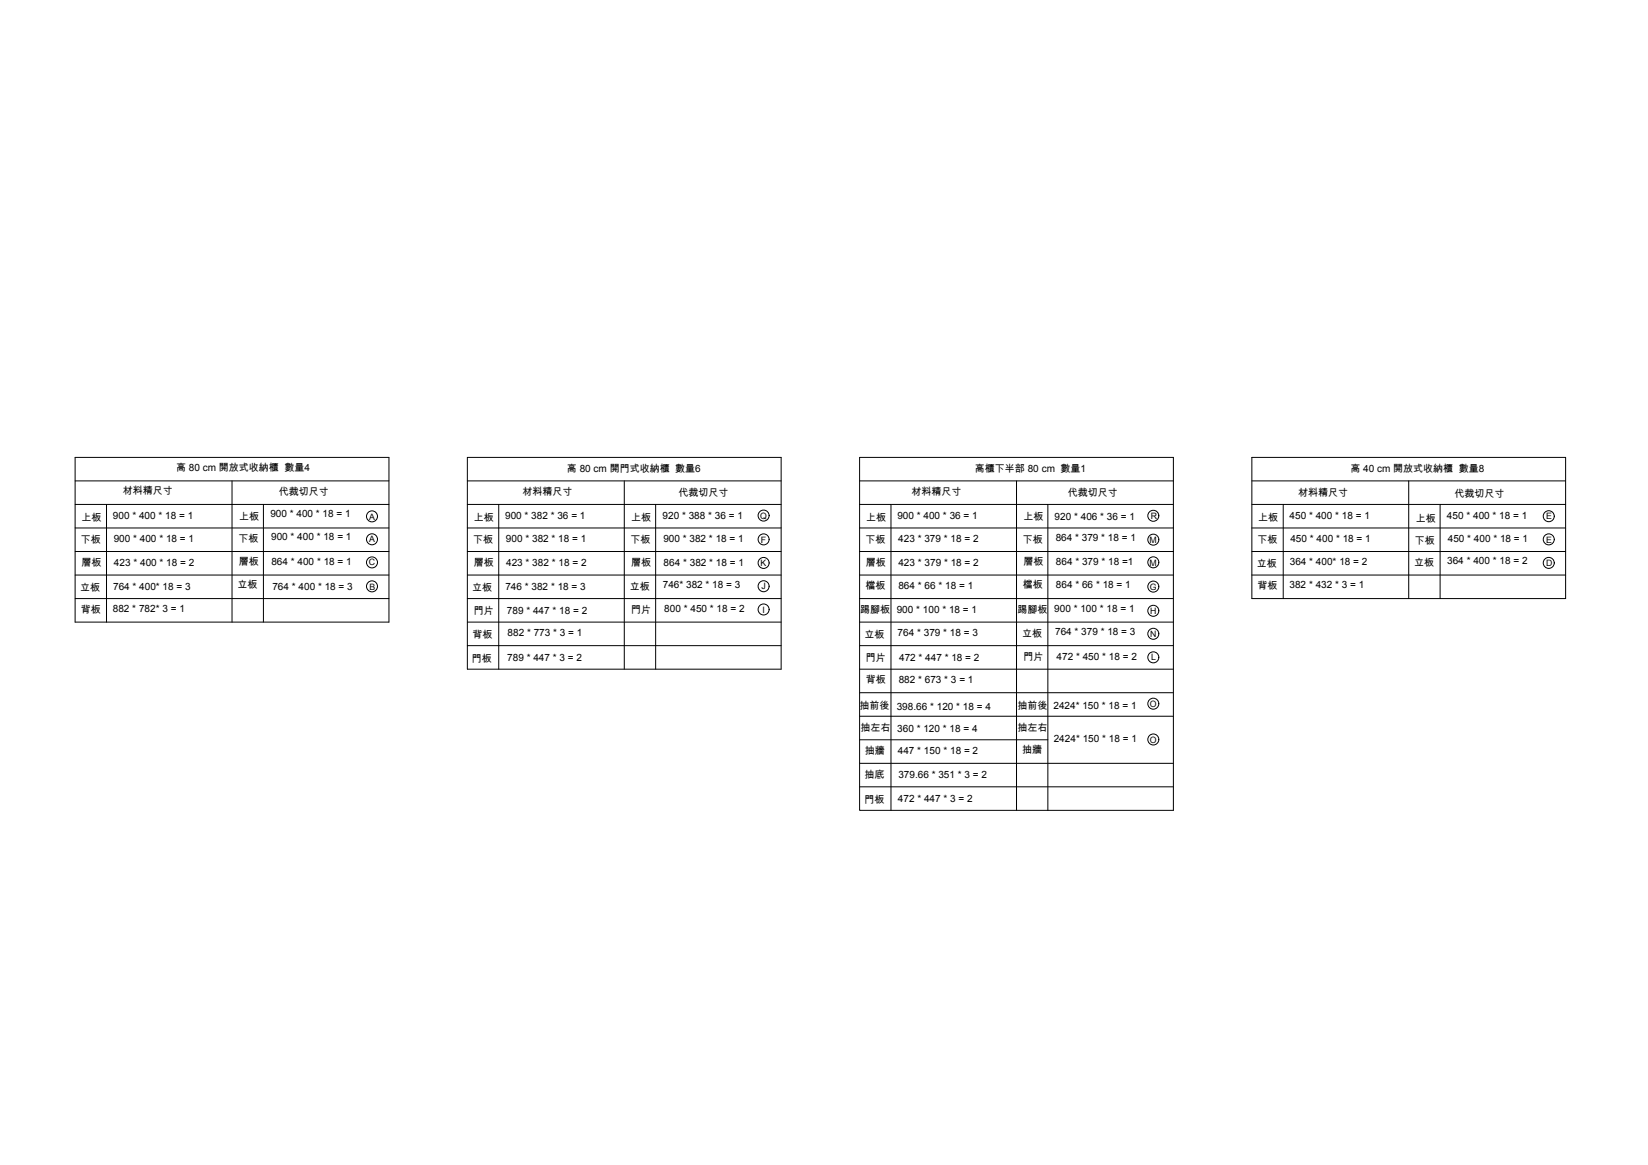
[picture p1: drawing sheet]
<svg xmlns="http://www.w3.org/2000/svg" width="420mm" height="297mm" viewBox="0 0 420 297" stroke-linecap="round" stroke-linejoin="round" font-family="sans-serif">
<!-- layer: 0 -->
<g fill="none" stroke="#000" stroke-width=".25">
<path d="M19.2 116.6h80v42h-80zM119.2 116.6h80v54h-80zM219.2 116.6h80v90h-80zM319.2 116.6h80v36h-80zM19.2 128.6h80M19.2 122.6h80M19.2 134.6h80M27.2 128.6v30M59.2 122.6v36M67.2 128.6v30M119.2 128.6h80M119.2 122.6h80"/>
<path d="M119.2 134.6h80M127.2 128.6v42M159.2 122.6v48M167.2 128.6v42M219.2 128.6h80M219.2 122.6h80M219.2 134.6h80M227.2 128.6v78M259.2 122.6v84M267.2 128.6v78M319.2 128.6h80M319.2 122.6h80"/>
<path d="M319.2 134.6h80M327.2 128.6v24M359.2 122.6v30M367.2 128.6v24M19.2 140.6h80M19.2 146.6h80M19.2 152.6h80M119.2 140.6h80M119.2 146.6h80M119.2 152.6h80M119.2 158.6h80M219.2 140.6h80"/>
<path d="M219.2 146.6h80M219.2 152.6h80M219.2 158.6h80M319.2 140.6h80M319.2 146.6h80M119.2 164.6h80M219.2 164.6h80M219.2 170.6h80M219.2 176.6h80M219.2 188.6h48M219.2 194.6h80M219.2 182.6h80"/>
<path d="M219.2 200.6h80"/>
<circle cx="94.8" cy="137.5" r="1.4"/>
<circle cx="94.8" cy="131.7" r="1.4"/>
<circle cx="194.7" cy="137.5" r="1.4"/>
<circle cx="194.7" cy="131.5" r="1.4"/>
<circle cx="294" cy="137.6" r="1.4"/>
<circle cx="294" cy="131.5" r="1.4"/>
<circle cx="394.9" cy="137.5" r="1.4"/>
<circle cx="394.9" cy="131.6" r="1.4"/>
<circle cx="94.8" cy="149.5" r="1.4"/>
<circle cx="94.8" cy="143.4" r="1.4"/>
<circle cx="194.7" cy="149.5" r="1.4"/>
<circle cx="194.7" cy="155.4" r="1.4"/>
<circle cx="194.7" cy="143.5" r="1.4"/>
<circle cx="294" cy="143.4" r="1.4"/>
<circle cx="294" cy="155.7" r="1.4"/>
<circle cx="294" cy="149.6" r="1.4"/>
<circle cx="394.9" cy="143.5" r="1.4"/>
<circle cx="294" cy="179.4" r="1.4"/>
<circle cx="294" cy="161.6" r="1.4"/>
<circle cx="294" cy="167.6" r="1.4"/>
<circle cx="294" cy="188.5" r="1.4"/>
</g>
<g font-size="2.6">
<text x="44.9" y="120.1">高 80 cm 開放式收納櫃 數量4</text>
<text x="144.5" y="120.3">高 80 cm 開門式收納櫃 數量6</text>
<text x="248.6" y="120.2">高櫃下半部 80 cm 數量1</text>
<text x="344.3" y="120.3">高 40 cm 開放式收納櫃 數量8</text>
<text x="31.3" y="126">材料精尺寸</text>
<text x="68.9" y="131.9">900 * 400 * 18 = 1</text>
<text x="71.1" y="126.3">代裁切尺寸</text>
<text x="133.2" y="126.1">材料精尺寸</text>
<text x="173" y="126.4">代裁切尺寸</text>
<text x="232.4" y="126.2">材料精尺寸</text>
<text x="272.2" y="126.5">代裁切尺寸</text>
<text x="331" y="126.3">材料精尺寸</text>
<text x="370.8" y="126.6">代裁切尺寸</text>
<text x="20.8" y="132.9">上板</text>
<text x="28.8" y="132.2">900 * 400 * 18 = 1</text>
<text x="60.9" y="132.6">上板</text>
<text x="69.1" y="137.8">900 * 400 * 18 = 1</text>
<text x="120.8" y="132.9">上板</text>
<text x="128.8" y="132.2">900 * 382 * 36 = 1</text>
<text x="160.9" y="132.9">上板</text>
<text x="168.9" y="132.3">920 * 388 * 36 = 1</text>
<text x="220.8" y="132.9">上板</text>
<text x="228.8" y="132.2">900 * 400 * 36 = 1</text>
<text x="261" y="132.7">上板</text>
<text x="268.9" y="132.6">920 * 406 * 36 = 1</text>
<text x="269.2" y="137.9">864 * 379 * 18 = 1</text>
<text x="320.8" y="132.9">上板</text>
<text x="328.8" y="132.2">450 * 400 * 18 = 1</text>
<text x="360.9" y="133">上板</text>
<text x="368.9" y="132.4">450 * 400 * 18 = 1</text>
<text x="20.6" y="138.6">下板</text>
<text x="29" y="138.1">900 * 400 * 18 = 1</text>
<text x="60.8" y="138.2">下板</text>
<text x="60.9" y="144">層板</text>
<text x="69.2" y="144">864 * 400 * 18 = 1</text>
<text x="120.6" y="138.6">下板</text>
<text x="129" y="138.1">900 * 382 * 18 = 1</text>
<text x="160.8" y="138.6">下板</text>
<text x="169.1" y="138.2">900 * 382 * 18 = 1</text>
<text x="220.6" y="138.6">下板</text>
<text x="229" y="138.1">423 * 379 * 18 = 2</text>
<text x="260.8" y="138.3">下板</text>
<text x="320.6" y="138.6">下板</text>
<text x="329" y="138.1">450 * 400 * 18 = 1</text>
<text x="360.8" y="138.7">下板</text>
<text x="369" y="143.9">364 * 400 * 18 = 2</text>
<text x="369.1" y="138.3">450 * 400 * 18 = 1</text>
<text x="20.8" y="144.3">層板</text>
<text x="29.1" y="144.3">423 * 400 * 18 = 2</text>
<text x="60.5" y="150">立板</text>
<text x="120.8" y="144.3">層板</text>
<text x="129" y="144.3">423 * 382 * 18 = 2</text>
<text x="160.9" y="144.3">層板</text>
<text x="169" y="149.9">746* 382 * 18 = 3</text>
<text x="169.2" y="144.4">864 * 382 * 18 = 1</text>
<text x="220.8" y="144.3">層板</text>
<text x="229.1" y="144.3">423 * 379 * 18 = 2</text>
<text x="260.8" y="149.8">檔板</text>
<text x="260.9" y="144.1">層板</text>
<text x="269.2" y="144.1">864 * 379 * 18 =1</text>
<text x="269.2" y="150">864 * 66 * 18 = 1</text>
<text x="320.4" y="144.5">立板</text>
<text x="328.8" y="149.9">382 * 432 * 3 = 1</text>
<text x="328.8" y="144.1">364 * 400* 18 = 2</text>
<text x="360.5" y="144.3">立板</text>
<text x="20.4" y="150.7">立板</text>
<text x="28.8" y="150.3">764 * 400* 18 = 3</text>
<text x="69.5" y="150.4">764 * 400 * 18 = 3</text>
<text x="120.4" y="150.7">立板</text>
<text x="128.8" y="150.3">746 * 382 * 18 = 3</text>
<text x="160.5" y="150.3">立板</text>
<text x="220.6" y="150.1">檔板</text>
<text x="229.1" y="150.2">864 * 66 * 18 = 1</text>
<text x="320.6" y="150.1">背板</text>
<text x="20.6" y="156.3">背板</text>
<text x="28.8" y="156.2">882 * 782* 3 = 1</text>
<text x="120.8" y="156.6">門片</text>
<text x="129.2" y="156.5">789 * 447 * 18 = 2</text>
<text x="160.9" y="156.2">門片</text>
<text x="169.4" y="156.1">800 * 450 * 18 = 2</text>
<text x="219.3" y="156.4">踢腳板</text>
<text x="228.6" y="156.3">900 * 100 * 18 = 1</text>
<text x="259.4" y="156.2">踢腳板</text>
<text x="268.8" y="156.1">900 * 100 * 18 = 1</text>
<text x="269" y="162">764 * 379 * 18 = 3</text>
<text x="120.4" y="162.6">背板</text>
<text x="129.4" y="162.2">882 * 773 * 3 = 1</text>
<text x="220.4" y="162.6">立板</text>
<text x="228.9" y="162.2">764 * 379 * 18 = 3</text>
<text x="260.6" y="162.4">立板</text>
<text x="120.3" y="168.7">門板</text>
<text x="129.3" y="168.6">789 * 447 * 3 = 2</text>
<text x="220.8" y="168.5">門片</text>
<text x="229.2" y="168.4">472 * 447 * 18 = 2</text>
<text x="260.9" y="168.3">門片</text>
<text x="269.4" y="168.2">472 * 450 * 18 = 2</text>
<text x="220.7" y="174.2">背板</text>
<text x="229.1" y="174.2">882 * 673 * 3 = 1</text>
<text x="219.1" y="180.7">抽前後</text>
<text x="228.6" y="181.1">398.66 * 120 * 18 = 4</text>
<text x="259.4" y="180.9">抽前後</text>
<text x="268.6" y="180.7">2424* 150 * 18 = 1</text>
<text x="219.3" y="186.4">抽左右</text>
<text x="228.7" y="186.7">360 * 120 * 18 = 4</text>
<text x="259.4" y="186.5">抽左右</text>
<text x="260.6" y="192">抽牆</text>
<text x="268.7" y="189.3">2424* 150 * 18 = 1</text>
<text x="220.5" y="192.3">抽牆</text>
<text x="228.9" y="192.3">447 * 150 * 18 = 2</text>
<text x="220.4" y="198.5">抽底</text>
<text x="229" y="198.3">379.66 * 351 * 3 = 2</text>
<text x="220.4" y="204.8">門板</text>
<text x="228.9" y="204.5">472 * 447 * 3 = 2</text>
</g>
<g font-size="2.2">
<text x="94.1" y="132.5">A</text>
<text x="193.8" y="132.2">Q</text>
<text x="293.4" y="132.3">R</text>
<text x="394.2" y="132.4">E</text>
<text x="94.1" y="138.3">A</text>
<text x="194" y="138.4">F</text>
<text x="293.1" y="138.4">M</text>
<text x="394.2" y="138.3">E</text>
<text x="94.1" y="144.2">C</text>
<text x="193.9" y="144.4">K</text>
<text x="293.1" y="144.2">M</text>
<text x="394.2" y="144.4">D</text>
<text x="94.2" y="150.3">B</text>
<text x="194.1" y="150.3">J</text>
<text x="293.2" y="150.4">G</text>
<text x="194.4" y="156.2">I</text>
<text x="293.2" y="156.5">H</text>
<text x="293.2" y="162.4">N</text>
<text x="293.5" y="168.4">L</text>
<text x="293.2" y="180.3">O</text>
<text x="293.2" y="189.4">O</text>
</g>
</svg>
